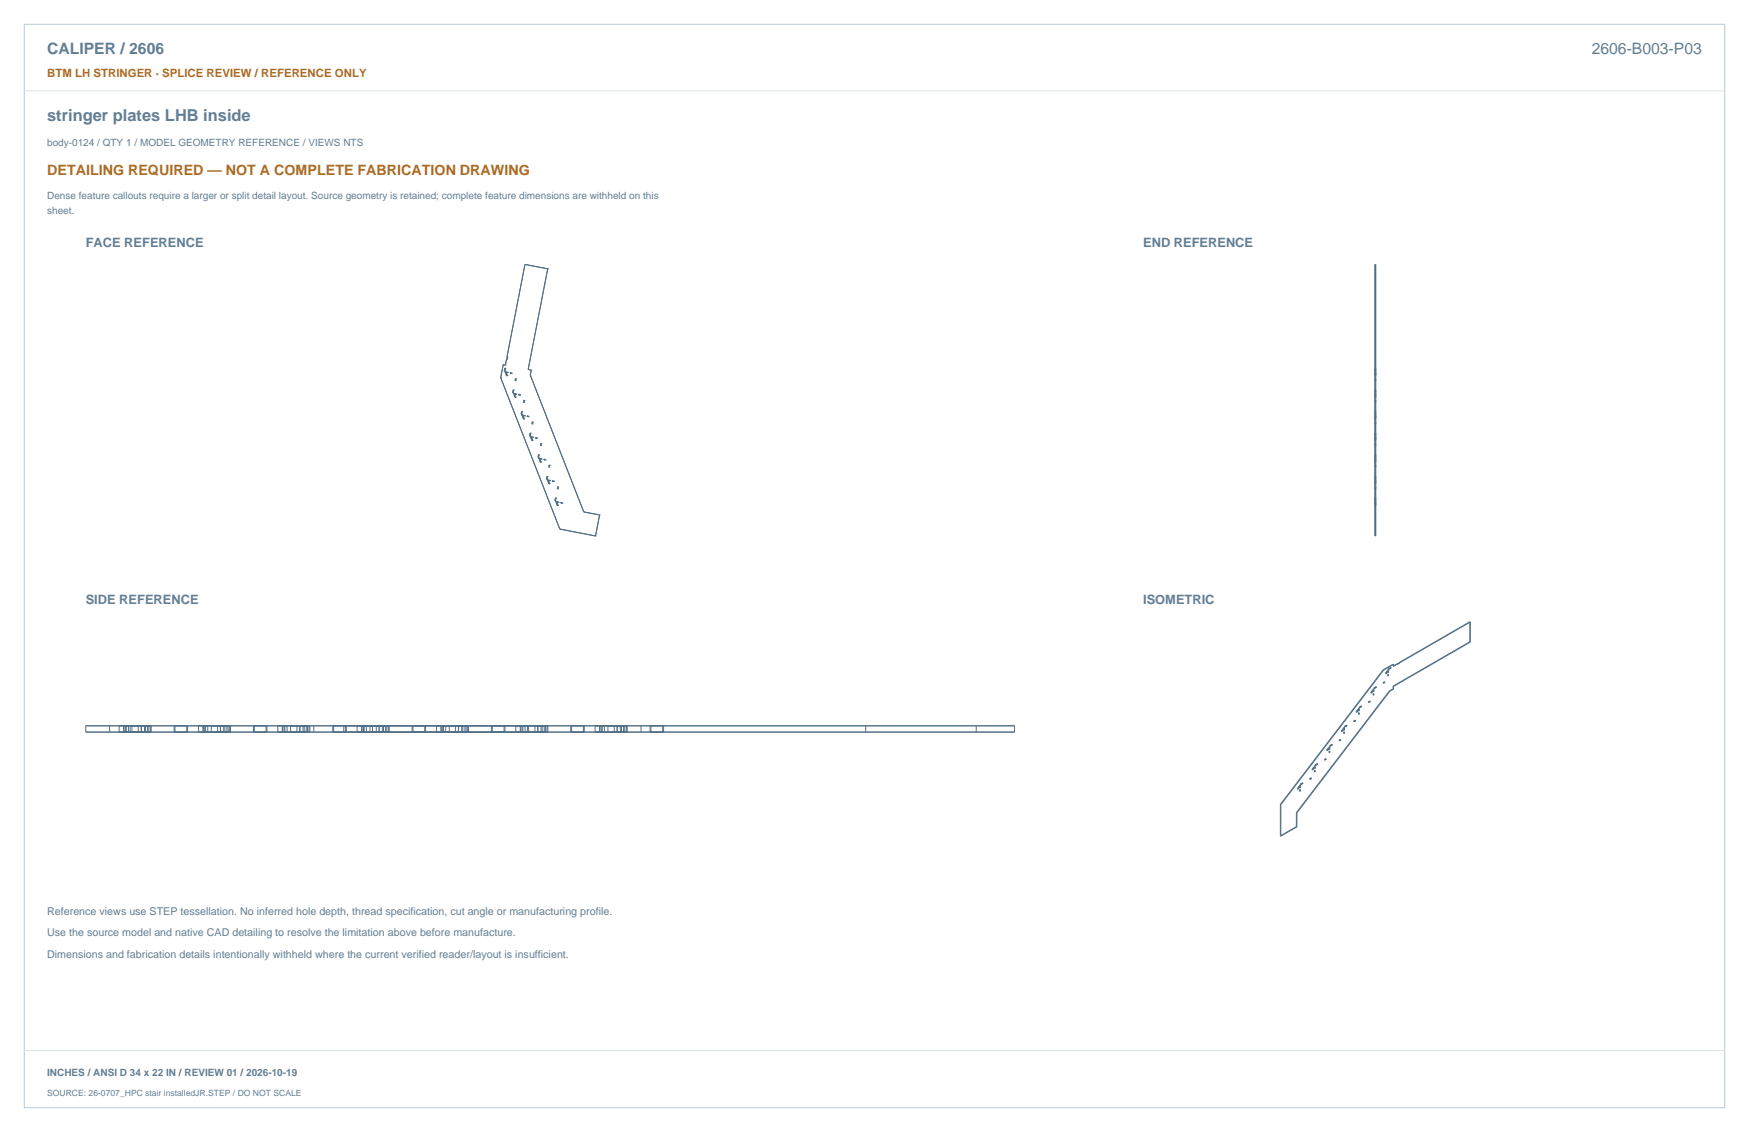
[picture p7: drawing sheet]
<svg xmlns="http://www.w3.org/2000/svg" width="864mm" height="559mm" viewBox="0 0 864 559" stroke-linecap="round" stroke-linejoin="round" font-family="sans-serif">
<path d="M12 12h840v535h-840z" fill="none" stroke="#b8cad8" stroke-width=".49"/>
<path d="M12 45h840M12 519h840" fill="none" stroke="#dbe5ed" stroke-width=".49"/>
<g fill="none" stroke="#536f85" stroke-width=".49">
<path d="M259 131h.1M259 131l11 2M259 131l-9 45M270 133h.1M270 133l-9 49M679 131v134zM679 133h.1M248 180h.1M248 180h2M248 180l-1 6M250 177h.1M250 177v3"/>
<path d="M250 176h.1M250 176h1M251 176h.1M251 176l-1 1M679 177h.1M679 180h.1M679 176h.1M247 186h.1M247 186l29 75M249 183h.1M249 182h.1M249 182v1"/>
<path d="M249 184h.1M249 184h2M250 180h.1M250 184h.1M250 184v1M250 185h.1M251 184h.1M252 184h.1M252 184h1M253 184h.1M253 194h.1M253 192h.1"/>
<path d="M253 192v2M253 192l1 1M253 194l2 1M254 194h.1M254 194h1M254 194h-1M254 193h.1M254 193l-1 1M254 195h.1M254 195v1M254 195l1 1M254 188h.1"/>
<path d="M254 188h1M254 196h.1M254 187h.1M254 187h1M254 187v1M255 188h.1M255 196h.1M255 196h-1M255 187h.1M255 187v1M255 195h.1M255 194h.1"/>
<path d="M255 194v1M256 195h.1M256 195h1M257 195h.1M258 199h.1M258 199h1M259 198h.1M259 198l-1 1M259 199h.1M259 198v1M261 182h.1M261 182l1 1"/>
<path d="M262 185h.1M262 185l26 68M262 183h.1M262 183v2M679 186h.1M679 185h.1M679 183h.1M679 182h.1M679 184h.1M679 194h.1M679 192h.1M679 193h.1"/>
<path d="M679 196h.1M679 195h.1M679 188h.1M679 187h.1M679 199h.1M679 198h.1M257 204h.1M257 204l1 1M258 205h.1M258 203h.1M258 203l-1 1M258 205h1"/>
<path d="M258 203v2M258 206h.1M258 206v1M258 205l1 2M258 205v1M258 207h.1M259 207h.1M259 207h-1M259 205h.1M260 206h.1M260 206h1M260 205h.1"/>
<path d="M260 205h1M260 205v1M261 206h.1M261 205h.1M261 205v1M261 215h.1M261 215h1M262 215h.1M262 214h.1M262 214l-1 1M262 216h.1M262 216h1"/>
<path d="M262 214v1M262 216l1 2M262 216l1 1M263 209h.1M263 218h.1M263 208h.1M263 208v1M263 217h.1M263 217v1M263 216h.1M264 216h.1M264 216h1"/>
<path d="M265 216h.1M267 220h.1M267 219h.1M267 219v1M679 207h.1M679 206h.1M679 205h.1M679 220h.1M679 219h.1M679 204h.1M679 203h.1M679 218h.1"/>
<path d="M679 216h.1M679 217h.1M679 215h.1M679 214h.1M679 209h.1M679 208h.1M266 226h.1M266 225h.1M266 225v1M266 226l1 1M266 226h1M266 227h.1"/>
<path d="M266 227l1 1M267 227h.1M267 227v1M267 227h-1M267 228h.1M267 226h.1M267 226v1M269 227h.1M270 236h.1M270 236v1M270 237h.1M270 235h.1"/>
<path d="M270 235v1M270 237h1M270 237h2M270 235v2M271 238h.1M271 238v1M271 237h.1M271 237v2M271 237v1M271 231h.1M271 239h.1M271 230h.1"/>
<path d="M271 230v1M272 237h.1M272 237h-1M273 238h.1M273 237h.1M273 237v1M679 237h.1M679 236h.1M679 235h.1M679 239h.1M679 238h.1M679 231h.1"/>
<path d="M679 230h.1M679 226h.1M679 225h.1M679 227h.1M679 228h.1M274 247h.1M274 246h.1M274 246v1M274 248h.1M274 248h2M275 248h.1M275 248v2"/>
<path d="M275 248v1M275 241h.1M275 250h.1M275 240h.1M275 240h1M275 240v1M275 249h.1M275 249v1M276 240h.1M276 240l-1 1M276 248h.1M277 248h.1"/>
<path d="M277 248h1M278 248h.1M288 253h.1M288 253l8 1M296 254h.1M296 254l-2 11M679 253h.1M679 254h.1M679 247h.1M679 246h.1M679 250h.1M679 248h.1"/>
<path d="M679 249h.1M679 241h.1M679 240h.1M276 261h.1M276 261l18 4M294 265h.1M679 261h.1M726 307l-35 20M726 307v10M726 317l-38 22M726 307h.1M726 317h.1"/>
<path d="M678 340h.1M678 340h1M679 340h.1M679 339l-1 1M679 339h.1M679 339h1M680 339l-1 1M680 339h.1M683 337h.1M683 331l-51 66M683 331h.1M684 337h.1"/>
<path d="M684 337h-1M684 332v1M684 333h.1M685 331l-1 2M685 331l-1 1M685 331l1 1M685 331l-1 2zM685 333h1M685 331h1M685 334h1M685 331v1M685 333v1"/>
<path d="M685 334h.1M685 332h.1M685 331h.1M685 333h.1M686 330h.1M686 334h-1M686 331v1M686 333v1M686 332h-1M687 330h-1M687 329v1M687 329l-1 1"/>
<path d="M687 330h.1M688 329h.1M688 328v1M688 339v1M688 328l-5 3M688 328h.1M688 339h.1M690 327l-2 2M690 327v1M691 327l-3 2M691 327h.1M691 327l-1 1"/>
<path d="M42 358h459v3h-459zM54 358v3M59 358v3M61 358v3M62 358v3M63 358v3M64 358v3M65 358v3M68 358v3M70 358v3M71 358v3M72 358v3"/>
<path d="M73 358v3M74 358v3M75 358v3M86 358v3M92 358v3M93 358v3M98 358v3M100 358v3M101 358v3M103 358v3M104 358v3M107 358v3"/>
<path d="M109 358v3M110 358v3M111 358v3M112 358v3M113 358v3M114 358v3M125 358v3M126 358v3M131 358v3M132 358v3M137 358v3M139 358v3"/>
<path d="M140 358v3M141 358v3M142 358v3M143 358v3M147 358v3M148 358v3M150 358v3M151 358v3M152 358v3M153 358v3M155 358v3M164 358v3"/>
<path d="M165 358v3M170 358v3M171 358v3M176 358v3M179 358v3M180 358v3M181 358v3M183 358v3M184 358v3M186 358v3M187 358v3M189 358v3"/>
<path d="M190 358v3M191 358v3M192 358v3M203 358v3M204 358v3M210 358v3M216 358v3M218 358v3M219 358v3M220 358v3M222 358v3M225 358v3"/>
<path d="M226 358v3M228 358v3M229 358v3M230 358v3M231 358v3M243 358v3M249 358v3M255 358v3M257 358v3M258 358v3M259 358v3M260 358v3"/>
<path d="M261 358v3M264 358v3M266 358v3M267 358v3M268 358v3M269 358v3M270 358v3M271 358v3M282 358v3M288 358v3M294 358v3M296 358v3"/>
<path d="M297 358v3M298 358v3M300 358v3M303 358v3M305 358v3M306 358v3M307 358v3M308 358v3M309 358v3M310 358v3M317 358v3M321 358v3"/>
<path d="M327 358v3M328 358v3M427 358v3M482 358v3M663 360v1M663 360l-1 1M663 360h1M663 359v1M663 359h1M664 359h-1M664 359l-1 1M664 359h.1"/>
<path d="M664 359v1M665 358l-1 1M665 358h.1M668 356h.1M668 356h1M669 356h.1M669 356h-1M670 350v1v1l1-1M670 350h1M670 350l1 1M671 350l-1 2M671 350l-1 1"/>
<path d="M671 350v1M671 353h.1M671 351h.1M671 350h.1M671 352v1M671 352h.1M671 349h.1M672 348v1M672 349h-1M672 348l-1 1M672 349h.1M676 346v1"/>
<path d="M676 347h.1M676 346h.1M676 346h1M677 346h-1M677 346l-1 1M678 341l-1 1 1-1M678 341h.1M678 342h.1M678 343h.1M678 340v1M678 342v1M686 341l-46 60"/>
<path d="M686 341h.1M688 340l-2 1M688 340h.1M649 379l-1 1zM649 379h.1M649 379l-1 1 1-1M649 378h.1M649 378v1M649 378h1M650 378h.1M650 377h.1M650 377l-1 1"/>
<path d="M650 377h1M651 377h.1M651 377l-1 1M654 375h.1M655 375h-1M655 375h.1M655 370v1M656 369l-1 1M656 369v1M656 371h1M656 369h1M656 371h.1"/>
<path d="M656 370h.1M656 371l1 1M656 370l-1 1M656 369h.1M657 368h.1M657 369v1M657 371v1M657 370h-1M657 370l-1-1-1 2M658 368h-1M658 367v1M658 367l-1 1"/>
<path d="M658 368h.1M661 365v1M661 366h.1M662 365h.1M662 365h-1M662 365l-1 1M662 361h1M663 361h1M663 361v1M663 362h1M664 362h.1M664 362h-1"/>
<path d="M664 361v1M664 361h-1M664 361h.1M664 360h.1M632 397v16M632 397h.1M641 388h1l-1 2v-1zM642 388l-1 1M642 390h.1M642 388h.1M642 389h.1M642 388v1"/>
<path d="M642 390v1M642 387h.1M643 387h-1M643 386v1M643 386l-1 1M643 387h.1M647 384v1M647 385h.1M647 384h.1M647 384h1M648 384h.1M648 384l-1 1"/>
<path d="M649 380h.1M649 381h.1M649 380v1M632 413h.1M640 401v7M640 408l-8 5M640 401h.1M640 408h.1"/>
</g>
<text font-size="8.1" fill="#617e94" x="23" y="60">stringer plates LHB inside</text>
<g font-size="7.8" fill="#617e94">
<text x="23" y="27">CALIPER / 2606</text>
<text x="786" y="27">2606-B003-P03</text>
</g>
<text font-size="7.1" fill="#ad6b22" x="23" y="86">DETAILING REQUIRED — NOT A COMPLETE FABRICATION DRAWING</text>
<g font-size="6.3" fill="#617e94">
<text x="42" y="122">FACE REFERENCE</text>
<text x="564" y="122">END REFERENCE</text>
<text x="42" y="298">SIDE REFERENCE</text>
<text x="564" y="298">ISOMETRIC</text>
</g>
<text font-size="5.6" fill="#ad6b22" x="23" y="38">BTM LH STRINGER · SPLICE REVIEW / REFERENCE ONLY</text>
<g font-size="5.3" fill="#617e94">
<text x="23" y="452">Reference views use STEP tessellation. No inferred hole depth, thread specification, cut angle or manufacturing profile.</text>
<text x="23" y="462">Use the source model and native CAD detailing to resolve the limitation above before manufacture.</text>
<text x="23" y="473">Dimensions and fabrication details intentionally withheld where the current verified reader/layout is insufficient.</text>
</g>
<g font-size="4.9" fill="#617e94">
<text x="23" y="72">body-0124 / QTY 1 / MODEL GEOMETRY REFERENCE / VIEWS NTS</text>
<text x="23" y="98">Dense feature callouts require a larger or split detail layout. Source geometry is retained; complete feature dimensions are withheld on this</text>
<text x="23" y="105">sheet.</text>
<text x="23" y="531">INCHES / ANSI D 34 x 22 IN / REVIEW 01 / 2026-10-19</text>
</g>
<text font-size="4.2" fill="#617e94" x="23" y="541">SOURCE: 26-0707_HPC stair installedJR.STEP / DO NOT SCALE</text>
</svg>
